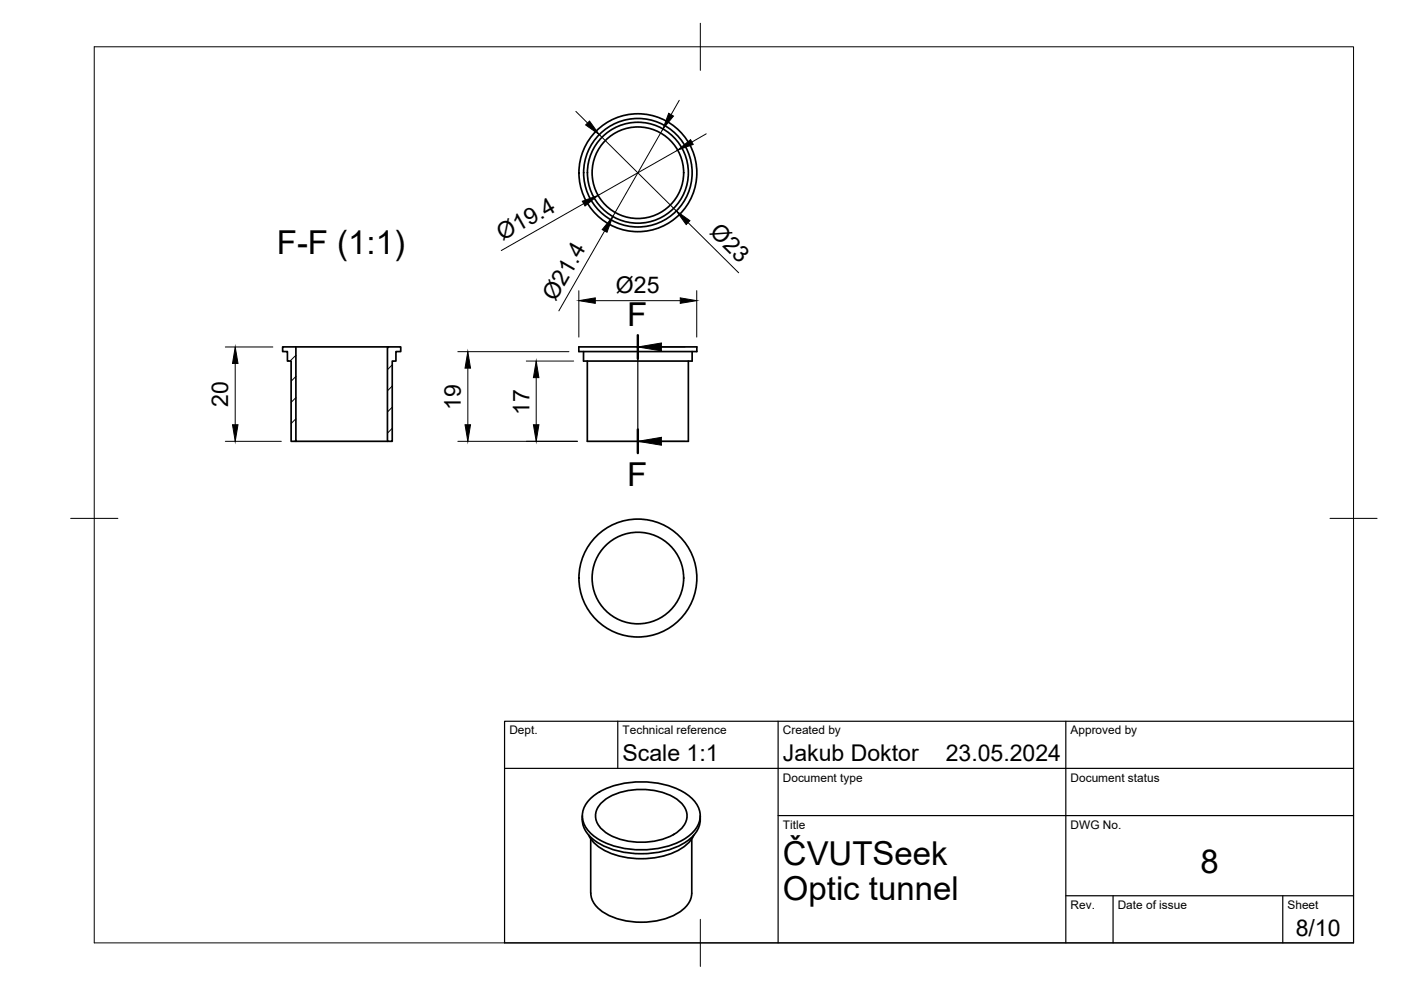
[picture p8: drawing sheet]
<svg xmlns="http://www.w3.org/2000/svg" width="297mm" height="210mm" viewBox="0 0 297 210" stroke-linecap="round" stroke-linejoin="round" font-family="sans-serif">
<!-- layer: Visible -->
<g fill="none" stroke="#000" stroke-width=".36">
<path d="M62.7 73.5h19.4M82.1 73.5h2.9v1h-1.1v2.1h-.7v17h-1.1zM122.7 73.5h25v1h-25zM123.7 74.5v2.1h23v-2.1M124.5 76.6v17h21.4v-17M62.7 93.6v-20.1h-2.8v1h1v2.1h.8v17h20.4M123.4 173a5.8 5.8 0 0 0 3.2 5.6 19.2 19.2 0 0 0 18.7 0 5.9 5.9 0 0 0 3.2-5.6M124.8 177.1a9.2 9.2 0 0 0 6.2 4.3 17.7 17.7 0 0 0 13.8-1.7 6.4 6.4 0 0 0 2.3-2.6M125.1 169.4a15.6 15.6 0 0 1 10.9-3.6 16.2 16.2 0 0 1 10.8 3.6 4.7 4.7 0 0 1 0 7.1 15.6 15.6 0 0 1-10.8 3.7 16.2 16.2 0 0 1-10.9-3.7 4.7 4.7 0 0 1 0-7.1zM125.2 177.9l.1 11.5a5.3 5.3 0 0 0 3.1 4.3 16.4 16.4 0 0 0 16-.6 5 5 0 0 0 2.3-3.7v-11.5M127.4 170.3a12.5 12.5 0 0 1 9.8-2.9 10.4 10.4 0 0 1 7.9 3.7 3.7 3.7 0 0 1-1.3 5.2 14.6 14.6 0 0 1-15.6 0 3.8 3.8 0 0 1-.8-6z"/>
<circle cx="135.2" cy="36.6" r="9.7"/>
<circle cx="135.2" cy="36.6" r="10.7"/>
<circle cx="135.2" cy="36.6" r="11.5"/>
<circle cx="135.2" cy="36.6" r="12.5"/>
<circle cx="135.2" cy="122.6" r="9.7"/>
<circle cx="135.2" cy="122.6" r="12.5"/>
</g>
<!-- layer: BORDER -->
<path d="M20 9.9h267v190h-267zM148.5 4.9v10M15 109.9h10M282 109.9h10M148.5 194.9v10" fill="none" stroke="#000" stroke-width=".21"/>
<!-- layer: TITLEBLOCK -->
<path d="M107 152.9h180v47h-180zM131 152.9v10M165 152.9v47M226 152.9v47M107 162.9h180M165 172.9h122M226 189.9h61M236 189.9v10M272 189.9v10" fill="none" stroke="#000" stroke-width=".25"/>
<!-- layer: Hatching -->
<path d="M60 73.6h-.1M62.7 75.3l-1.2 1.3M62.7 79.8l-1 1M82.5 73.6l-.4 .3M83.1 77.4l-1 1M62.7 84.3l-1 1M62.7 88.8l-1 1M62.7 93.3l-.2 .3M83.1 81.9l-1 1M83.1 86.4l-1 .9M83.1 90.8l-1 1" fill="none" stroke="#000" stroke-width=".21"/>
<!-- layer: Section Lines -->
<path d="M135.2 71.1v5M135.2 91.1v5" fill="none" stroke="#000" stroke-width=".51"/>
<path d="M135.2 76.1v15" fill="none" stroke="#000" stroke-width=".25"/>
<path d="M140.2 73.6h5M140.2 93.6h5" fill="none" stroke="#000" stroke-width=".21"/>
<path d="M135.2 73.6l5-.9v1.7zM135.2 93.6l5-.9v1.7z" fill="#000" stroke="#000" stroke-width=".21"/>
<!-- layer: FD_Dimensions -->
<g fill="none" stroke="#000" stroke-width=".21">
<path d="M122.1 23.6l2.5 2.5M127.1 28.5l16.3 16.2M140.5 27.4l-10.6 18.5M143.7 31.8l-16.9 9.6M144 21.3l-1.7 3M149.7 28.4l-3 1.7M123.8 43.2l-17.5 9.9M128.2 49l-9.7 16.9M145.9 47.2l10.7 10.6M47.8 73.6h10M49.9 77.1v13M97.1 74.6h23.5"/>
<path d="M99.2 78.1v12M111.6 76.6h10M122.7 61.6v9.9M126.2 63.7h18M147.7 61.6v9.9M47.8 93.6h11.8M97.1 93.6h25.3M113.7 80.1v10"/>
</g>
<g fill="#000" stroke="#000" stroke-width=".21">
<path d="M124.2 26.5l.8-.8 2.1 2.8zM141.8 24l1 .6-2.3 2.8zM143.7 31.8l2.7-2.2 .6 1zM123.5 42.7l3.3-1.3-2.8 2.3zM129.9 45.9l-1.2 3.3-1-.5zM143.4 44.7l2.9 2.1-.8 .8zM49.9 73.6l.6 3.5h-1.2zM99.2 74.6l.6 3.5h-1.2zM122.7 63.7l3.5-.5v1.1zM144.2 63.2l3.5 .5-3.5 .6zM49.3 90.1h1.2l-.6 3.5zM98.6 90.1h1.2l-.6 3.5z"/>
<path d="M113.1 90.1h1.2l-.6 3.5zM113.7 76.6l.6 3.5h-1.2z"/>
</g>
<g font-size="7">
<text x="58.7" y="53.8">F-F (1:1)</text>
<text x="133" y="69.1">F</text>
<text x="133" y="103.1">F</text>
<text x="166" y="183.4">ČVUTSeek</text>
<text x="254.5" y="185.2">8</text>
<text x="166" y="190.9">Optic tunnel</text>
</g>
<g font-size="4.9">
<text x="106.6" y="51.2" transform="rotate(-30 106.6 51.2)">Ø19.4</text>
<text x="150.3" y="49.4" transform="rotate(45 150.3 49.4)">Ø23</text>
<text x="117.8" y="64.1" transform="rotate(-60 117.8 64.1)">Ø21.4</text>
<text x="130.6" y="62.2">Ø25</text>
<text x="48.4" y="86.2" transform="rotate(-90 48.4 86.2)">20</text>
<text x="97.7" y="86.9" transform="rotate(-90 97.7 86.9)">19</text>
<text x="112.3" y="87.9" transform="rotate(-90 112.3 87.9)">17</text>
<text x="132" y="161.4">Scale 1:1</text>
<text x="166" y="161.4">Jakub Doktor</text>
<text x="200.5" y="161.4">23.05.2024</text>
<text x="274.7" y="198.6">8/10</text>
</g>
<g font-size="2.5">
<text x="108" y="155.7">Dept.</text>
<text x="132" y="155.7">Technical reference</text>
<text x="166" y="155.7">Created by</text>
<text x="227" y="155.7">Approved by</text>
<text x="166" y="165.7">Document type</text>
<text x="227" y="165.7">Document status</text>
<text x="166" y="175.7">Title</text>
<text x="227" y="175.7">DWG No.</text>
<text x="227" y="192.7">Rev.</text>
<text x="237" y="192.7">Date of issue</text>
<text x="273" y="192.7">Sheet</text>
</g>
</svg>
